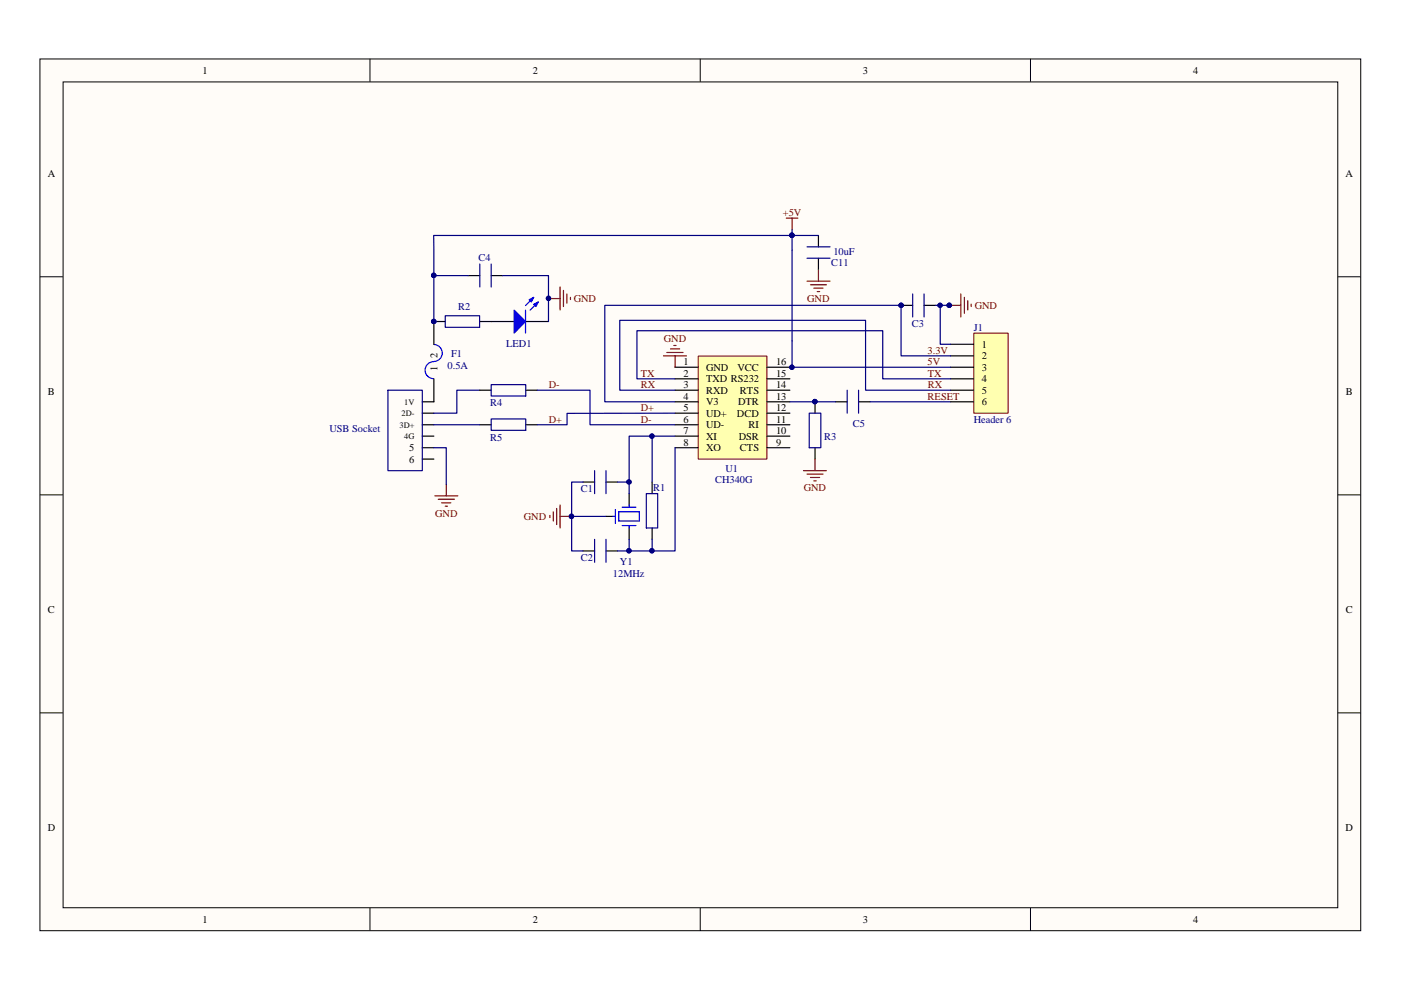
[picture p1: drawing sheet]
<svg xmlns="http://www.w3.org/2000/svg" width="297mm" height="210mm" viewBox="0 0 297 210" stroke-linecap="round" stroke-linejoin="round" font-family="sans-serif">
<path d="M8.5 12.5h280v184.8h-280z" fill="#fffcf8"/>
<path d="M8.5 12.5h280v184.8h-280z" fill="none" stroke="#000" stroke-width=".21"/>
<path d="M13.4 17.4h270.2v175.1h-270.2z" fill="#fffcf8"/>
<g fill="none" stroke="#000" stroke-width=".21">
<path d="M13.4 17.4h270.2v175.1h-270.2zM78.4 12.5v4.8M148.5 12.5v4.8M218.5 12.5v4.8M8.5 58.7h4.8M283.6 58.7h4.9M8.5 104.9h4.8M283.6 104.9h4.9M8.5 151.1h4.8M283.6 151.1h4.9M78.4 192.5v4.9M148.5 192.5v4.9"/>
<path d="M218.5 192.5v4.9"/>
</g>
<path d="M91.9 68.2h2.5M92 68.2v4.8M101.7 68.2h7.3M111.4 68.2h4.9M89.5 87.6h2.5M89.5 90.1h2.5M89.5 92.5h2.5M89.5 94.9h2.5M89.5 97.3h2.5M92 80.3v4.9h-2.5" fill="none" stroke="#000" stroke-width=".25"/>
<path d="M94.4 66.9h7.3v2.5h-7.3zM82.3 82.7h7.2v17.1h-7.2z" fill="none" stroke="#0c0087" stroke-width=".25"/>
<path d="M92.2 105.1h4.9M92.9 105.8h3.5M93.6 106.6h2M94.4 107.3h.5M94.6 102.7v2.4" fill="none" stroke="#800000" stroke-width=".25"/>
<path d="M92 76.7a1.8 1.8 0 0 0-1.9 1.7 1.8 1.8 0 0 0 1.8 1.9M92 73a1.8 1.8 0 0 1 1.8 1.9 1.8 1.8 0 0 1-1.8 1.7" fill="none" stroke="#00f" stroke-width=".25"/>
<circle cx="92" cy="68.2" r=".46" fill="#000080" stroke="#000080" stroke-width=".21"/>
<path d="M109 65.8l2.4 2.4-2.4 2.4z" fill="#00f"/>
<path d="M109 65.8l2.4 2.4-2.4 2.4zM113.2 63l-1.8 1.8M114.1 64l-1.7 1.8" fill="none" stroke="#00f" stroke-width=".25"/>
<path d="M113.2 64.5l.9-.5-.5 1z" fill="#00f"/>
<path d="M113.2 64.5l.9-.5-.5 1z" fill="none" stroke="#00f" stroke-width=".25"/>
<path d="M112.2 63.6l1-.6-.6 1z" fill="#00f"/>
<path d="M111.4 65.8v4.8M112.2 63.6l1-.6-.6 1z" fill="none" stroke="#00f" stroke-width=".25"/>
<path d="M99.3 58.4h2.4M104.1 58.4h2.5" fill="none" stroke="#000" stroke-width=".25"/>
<path d="M101.7 56v4.8M104.1 56v4.8" fill="none" stroke="#0c0087" stroke-width=".25"/>
<path d="M116.3 63.3h2.4M118.7 60.8v4.9M119.5 61.6v3.4M120.2 62.3v2M120.9 63v.5" fill="none" stroke="#800000" stroke-width=".25"/>
<circle cx="116.3" cy="63.3" r=".46" fill="#000080" stroke="#000080" stroke-width=".21"/>
<path d="M148.1 75.5h14.5v21.8h-14.5z" fill="#ffffb0"/>
<path d="M148 75.5h14.6v21.8h-14.6z" fill="none" stroke="#800000" stroke-width=".21"/>
<g fill="none" stroke="#000" stroke-width=".25">
<path d="M143.1 77.9h4.9M162.6 77.9h4.9M191.1 64.7h2.4M195.9 64.7h2.5M101.7 82.7h2.4M101.7 90.1h2.4M111.5 82.7h2.4M111.5 90.1h2.4M143.1 80.3h4.9M143.1 82.7h4.9M143.1 85.2h4.9M143.1 87.6h4.9"/>
<path d="M143.1 90.1h4.9M143.1 92.5h4.9M143.1 94.9h4.9M162.6 80.3h4.9M162.6 82.7h4.9M162.6 85.2h4.9M162.6 87.6h4.9M162.6 90.1h4.9M162.6 92.5h4.9M162.6 94.9h4.9M172.8 85.2v2.4M172.8 94.9v2.4"/>
<path d="M177.2 85.2h2.4M182 85.2h2.5M123.6 102.2h2.5M123.6 116.8h2.5M128.5 109.5h1.5M128.5 102.2h2.4M128.5 116.8h2.4M133.4 104.7v2.4M133.4 111.9v2.5M138.3 102.2v2.5M138.3 111.9v2.5"/>
</g>
<g fill="none" stroke="#000080" stroke-width=".25">
<path d="M106.6 58.4h9.7v9.8M92 94.9h2.6v7.8M92 90.1h9.7M101.7 82.7h-4.8v4.9h-4.9M138.3 92.5v9.7M143.1 94.9v21.9h-4.8M143.1 92.5h-9.7v12.2M167.5 85.2h9.7M184.5 85.2h17M121.2 109.5h7.3M123.6 102.2h-2.4v14.6h2.4M130.9 102.2h2.5"/>
<path d="M130.9 116.8h2.5M133.4 114.4v2.4h4.9v-2.4"/>
</g>
<g fill="none" stroke="#800000" stroke-width=".25">
<path d="M166.7 46.2h2.5M167.9 46.2v2.5M140.7 75.5h4.8M141.4 74.7h3.4M142.2 74h1.9M142.9 73.3h.4M143.1 75.5v2.4M201.3 64.7h2.4M203.7 62.3v4.9M204.5 63v3.4M205.2 63.8v1.9M205.9 64.5v.5"/>
<path d="M170.3 99.8h4.9M172.8 97.3v2.5M116.6 109.3v.4M117.3 108.5v2M118 107.8v3.4M118.7 107.1v4.8M118.7 109.5h2.5M171.1 100.5h3.4M171.8 101.2h2M172.6 102h.5"/>
</g>
<g fill="#000080" stroke="#000080" stroke-width=".21">
<circle cx="191.1" cy="64.7" r=".46"/>
<circle cx="138.2" cy="92.5" r=".46"/>
<circle cx="138.2" cy="116.8" r=".46"/>
<circle cx="133.4" cy="116.8" r=".46"/>
<circle cx="133.4" cy="102.2" r=".46"/>
<circle cx="121.2" cy="109.5" r=".46"/>
<circle cx="172.8" cy="85.1" r=".46"/>
<circle cx="201.3" cy="64.7" r=".46"/>
<circle cx="116.3" cy="63.3" r=".46"/>
</g>
<path d="M193.5 62.3v4.9M195.9 62.3v4.9M104.1 81.5h7.4v2.5h-7.4zM104.1 88.8h7.4v2.4h-7.4zM126.1 99.8v4.9M128.5 99.8v4.9M171.6 87.6h2.4v7.3h-2.4zM179.6 82.7v4.9M182 82.7v4.9M126.1 114.4v4.8M128.5 114.4v4.8M137 104.7h2.4v7.2h-2.4z" fill="none" stroke="#0c0087" stroke-width=".25"/>
<path d="M130 109.5h.5M130.5 108v3M131.2 108.5h4.4v2h-4.4zM131.9 107.5h2.9M131.9 111.4h2.9M133.4 107.1v.4M133.4 111.4v.5" fill="none" stroke="#00f" stroke-width=".25"/>
<path d="M206.5 70.7h7.2v16.9h-7.2z" fill="#ffffb0"/>
<path d="M206.5 70.6h7.2v17h-7.2z" fill="none" stroke="#800000" stroke-width=".21"/>
<path d="M173.5 49.9v2.4M173.5 54.8v2.4M201.5 73h4.9M201.5 75.5h4.9M201.5 77.9h4.9M201.5 80.3h4.9M201.5 82.7h4.9M201.5 85.2h4.9" fill="none" stroke="#000" stroke-width=".25"/>
<path d="M92 58.4h7.3M92 58.4l-.1 9.8M167.9 48.7v29.2h-.4M173.5 49.9h-81.6l.1 8.5M167.9 77.9h33.6M198.4 64.7h2.9v.3M199.3 64.7v8.3h2.2M201.5 75.5h-10.4v-10.8h-62.9v20.5h14.9M113.9 82.7h11.2v7.4h18M143.1 82.7h-11.7v-14.8h52.1v14.8h18M143.1 80.3h-8.1v-10.2h52.2v10.2h14.3M143.1 87.6h-22.9v2.5h-6.3" fill="none" stroke="#000080" stroke-width=".25"/>
<g fill="#000080" stroke="#000080" stroke-width=".21">
<circle cx="167.9" cy="77.9" r=".46"/>
<circle cx="91.9" cy="58.4" r=".46"/>
<circle cx="92" cy="68.2" r=".46"/>
<circle cx="191.1" cy="64.7" r=".46"/>
<circle cx="199.3" cy="64.7" r=".46"/>
<circle cx="201.3" cy="64.7" r=".46"/>
<circle cx="167.9" cy="49.9" r=".46"/>
</g>
<path d="M171.1 52.3h4.9M171.1 54.8h4.9" fill="none" stroke="#0c0087" stroke-width=".25"/>
<path d="M171.1 59.6h4.9M173.5 57.2v2.4M171.8 60.4h3.4M172.6 61.1h1.9M173.3 61.8h.5" fill="none" stroke="#800000" stroke-width=".25"/>
<g font-size="2.2">
<text x="42.9" y="15.7">1</text>
<text x="112.9" y="15.7">2</text>
<text x="183" y="15.7">3</text>
<text x="252.9" y="15.7">4</text>
<text x="10.1" y="37.6">A</text>
<text x="285.3" y="37.6">A</text>
<text x="92.8" y="75.9" transform="rotate(-90 92.8 75.9)">2</text>
<text x="144.9" y="77.4">1</text>
<text x="164.5" y="77.4">16</text>
<text x="208.2" y="73.8">1</text>
<text x="208.2" y="76.2">2</text>
<text x="10.2" y="83.8">B</text>
<text x="92.8" y="78.6" transform="rotate(-90 92.8 78.6)">1</text>
<text x="144.9" y="79.9">2</text>
<text x="144.9" y="82.3">3</text>
<text x="149.7" y="78.6">GND</text>
<text x="149.7" y="81.1">TXD RS232</text>
<text x="149.7" y="83.5">RXD</text>
<text x="156.4" y="78.6">VCC</text>
<text x="156.9" y="83.5">RTS</text>
<text x="164.5" y="82.3">14</text>
<text x="164.5" y="79.9">15</text>
<text x="208.2" y="78.6">3</text>
<text x="208.2" y="81.1">4</text>
<text x="208.2" y="83.5">5</text>
<text x="285.3" y="83.8">B</text>
<text x="144.9" y="84.7">4</text>
<text x="144.9" y="87.1">5</text>
<text x="144.9" y="89.6">6</text>
<text x="149.7" y="86">V3</text>
<text x="149.7" y="88.4">UD+</text>
<text x="156.3" y="88.4">DCD</text>
<text x="156.5" y="86">DTR</text>
<text x="164.5" y="89.6">11</text>
<text x="164.5" y="87.1">12</text>
<text x="164.5" y="84.7">13</text>
<text x="208.2" y="86">6</text>
<text x="86.7" y="95.7">5</text>
<text x="144.9" y="92">7</text>
<text x="144.9" y="94.5">8</text>
<text x="149.7" y="90.8">UD-</text>
<text x="149.7" y="93.2">XI</text>
<text x="149.7" y="95.7">XO</text>
<text x="156.6" y="93.2">DSR</text>
<text x="156.9" y="95.7">CTS</text>
<text x="158.7" y="90.8">RI</text>
<text x="164.5" y="94.5">9</text>
<text x="164.5" y="92">10</text>
<text x="86.7" y="98.1">6</text>
<text x="10.2" y="130">C</text>
<text x="285.3" y="130">C</text>
<text x="10.1" y="176.2">D</text>
<text x="285.3" y="176.2">D</text>
<text x="42.9" y="195.7">1</text>
<text x="112.9" y="195.7">2</text>
<text x="183" y="195.7">3</text>
<text x="252.9" y="195.7">4</text>
</g>
<g font-size="2.2" fill="#800000">
<text x="166" y="45.8">+5V</text>
<text x="121.7" y="64.1">GND</text>
<text x="171.2" y="64.1">GND</text>
<text x="206.7" y="65.5">GND</text>
<text x="140.8" y="72.6">GND</text>
<text x="196.7" y="77.4">5V</text>
<text x="196.7" y="75">3.3V</text>
<text x="116.3" y="82.3">D-</text>
<text x="135.8" y="79.9">TX</text>
<text x="135.8" y="82.3">RX</text>
<text x="196.7" y="79.9">TX</text>
<text x="196.7" y="82.3">RX</text>
<text x="116.3" y="89.6">D+</text>
<text x="135.8" y="89.6">D-</text>
<text x="135.8" y="87.1">D+</text>
<text x="196.7" y="84.7">RESET</text>
<text x="170.4" y="104.2">GND</text>
<text x="92.3" y="109.5">GND</text>
<text x="111.1" y="110.3">GND</text>
</g>
<g font-size="2.2" fill="#000080">
<text x="101.5" y="55.3">C4</text>
<text x="176.2" y="56.5">C11</text>
<text x="176.7" y="54.1">10uF</text>
<text x="97.1" y="65.8">R2</text>
<text x="193.3" y="69.4">C3</text>
<text x="206.5" y="70.1">J1</text>
<text x="95.6" y="75.7">F1</text>
<text x="107.3" y="73.5">LED1</text>
<text x="94.9" y="78.2">0.5A</text>
<text x="103.9" y="86.2">R4</text>
<text x="206.5" y="89.6">Header 6</text>
<text x="69.8" y="91.6">USB Socket</text>
<text x="103.9" y="93.5">R5</text>
<text x="174.8" y="93.2">R3</text>
<text x="180.8" y="90.6">C5</text>
<text x="153.8" y="100.1">U1</text>
<text x="123.1" y="104.4">C1</text>
<text x="138.5" y="104.2">R1</text>
<text x="151.6" y="102.5">CH340G</text>
<text x="123.1" y="119">C2</text>
<text x="131.4" y="119.8">Y1</text>
<text x="130" y="122.4">12MHz</text>
</g>
<g font-size="1.8">
<text x="85.1" y="88.2">2D-</text>
<text x="85.7" y="85.8">1V</text>
<text x="84.7" y="90.6">3D+</text>
<text x="85.7" y="93.1">4G</text>
</g>
</svg>
